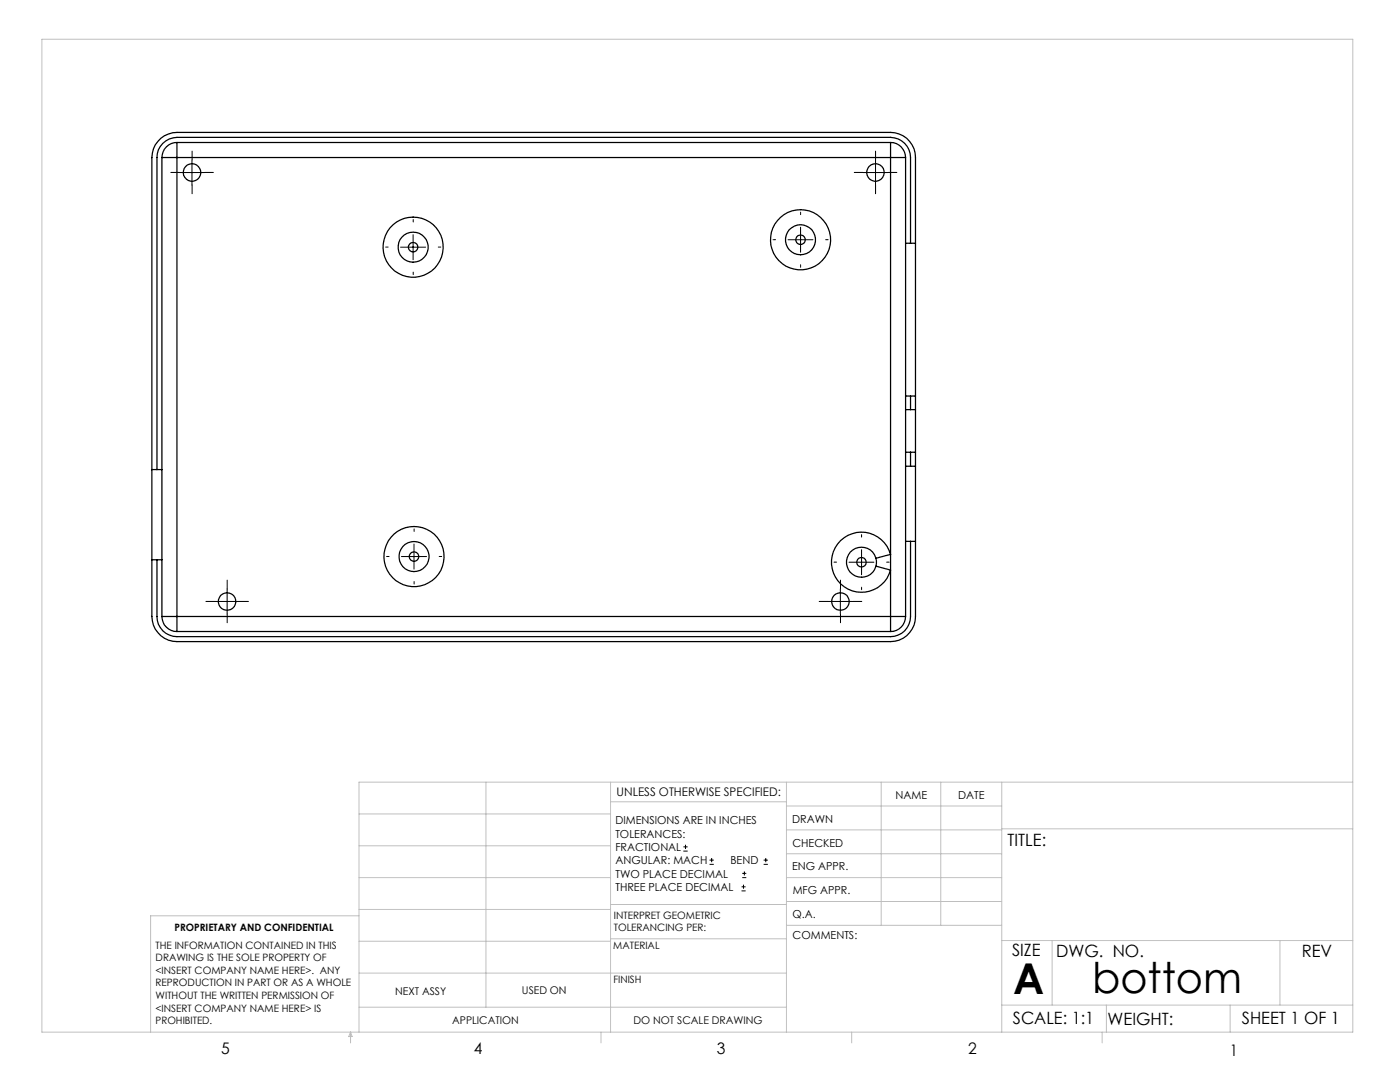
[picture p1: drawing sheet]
<svg xmlns="http://www.w3.org/2000/svg" width="279mm" height="216mm" viewBox="0 0 279 216" stroke-linecap="round" stroke-linejoin="round" font-family="sans-serif">
<g fill="none" stroke="#000" stroke-width=".2">
<path d="M35.8 34.4h5M38.3 31.9v5M172.2 34.4h5M174.7 31.9v5M79.9 49.3h5M82.4 46.8v5M157.3 47.8h4.9M159.8 45.3v5M45.3 117.5v5M80.1 111.1h5M82.6 108.5v5.1M167.7 117.5v5"/>
<path d="M169.4 112.2h5M171.9 109.7v5M42.8 120h5M165.2 120h5M136.4 169.8h.8M136.4 169h.8M136.8 168.6v.8M141.6 172.5h.9M141.6 171.6h.9M142 171.2v.8M148 177.8h.8M148 177h.8"/>
<path d="M148.1 175.1h.8M148.1 174.3h.8M148.4 176.5v.8M148.6 173.9v.8M152.4 172.5h.8M152.4 171.6h.8M152.8 171.2v.8"/>
</g>
<g fill="none" stroke="#000" stroke-width=".2" stroke-dasharray="15.2 1.3 1.3 1.3">
<path d="M35.8 34.4h-1.7M38.3 31.9v-1.7M38.3 36.9v1.8M40.8 34.4h1.8M172.2 34.4h-1.7M174.7 31.9v-1.7M174.7 36.9v1.8M177.2 34.4h1.8M77.5 49.3h-.5M82.5 44.3v-.5M82.5 54.3v.5M87.5 49.3h.5"/>
<path d="M154.8 47.8h-.5M159.8 42.8v-.5M159.8 52.8v.5M164.8 47.8h.5M45.3 117.5v-1.7M77.6 111h-.5M82.6 106v-.5M82.6 116v.5M87.6 111h.5M166.9 112.2h-.5M167.7 117.5v-1.7M171.9 107.2v-.5"/>
<path d="M171.9 117.2v.5M176.9 112.2h.5M42.8 120h-1.7M45.3 122.5v1.8M47.8 120h1.8M165.2 120h-1.7M167.7 122.5v1.8M170.2 120h1.8"/>
</g>
<g fill="none" stroke="#c0c0c0" stroke-width=".2">
<path d="M8.4 7.8h261.6v198.2h-261.6zM97 156.1v44.9M121.8 156.1v49.9M121.8 160h35.2M157 156.1v49.9M175.9 156.1v28.5M187.7 156.1v28.5M199.9 156.1v49.9M270 156.1h-198.4v49.9M71.6 175.1h50.2M71.6 168.8h50.2M71.6 162.4h50.2"/>
<path d="M157 170.4h42.9M157 165.6h42.9M157 160.8h42.9M157 175.1h42.9M157 179.9h42.9M199.9 165.4h70.1M71.6 194.2h85.4M71.6 187.8h50.2M71.6 181.5h50.2M71.6 182.7h-41.5v23.3M121.8 187.3h35.2M121.8 180.5h35.2"/>
<path d="M157 184.6h42.9M199.9 187.7h70.1M210 187.7v12.9M255.4 187.7v12.9M70 206v2.1M70 206l.3 .8h-.7zM71.6 201h85.4M119.9 206v2.1M170 206v2.1M199.9 200.6h70.1M220 206v2.1M220.8 200.6v5.4"/>
<path d="M245.5 200.6v5.4"/>
</g>
<g fill="none" stroke="#000" stroke-width=".25">
<path d="M32.1 27.6a5.4 5.4 0 0 1 3.2-1.2h142.4a5 5 0 0 1 5 5v91.6a5 5 0 0 1-5 5h-142.4a5 5 0 0 1-5-5v-91.6a5.1 5.1 0 0 1 1.8-3.8zM32.3 31.4h3M32.3 31.4v91.6M35.3 28.4a3 3 0 0 0-3 3M35.3 28.4v3M35.3 28.4h142.4M35.3 31.4v91.6M35.3 31.4h142.4M177.7 28.4a3 3 0 0 1 3 3M177.7 31.4h3M177.7 28.4v3M177.7 31.4v91.6"/>
<path d="M180.7 31.4v91.6M180.7 48.5h2M181.7 48.5v-17.1a4 4 0 0 0-4-4h-142.4a4 4 0 0 0-4 4v62.3M180.7 79h2M181.7 79v2.7M30.3 93.7h2M180.7 90.2h2M180.7 93h2M180.7 81.7h2M181.7 90.2v2.8M30.3 111.7h2M174.8 111.4l2.9-.8a6 6 0 0 0-9.2-3.3 6 6 0 0 0 0 9.8 6 6 0 0 0 9.2-3.3l-2.9-.8"/>
<path d="M180.7 108h2M181.7 108v15a4 4 0 0 1-4 4h-142.4a4 4 0 0 1-4-4v-11.3M32.3 123a3 3 0 0 0 3 3M32.3 123h3M35.3 123v3M35.3 126h142.4M35.3 123h142.4M177.7 123h3M177.7 123v3M180.7 123a3 3 0 0 1-3 3"/>
<circle cx="38.3" cy="34.4" r="1.76"/>
<circle cx="174.7" cy="34.4" r="1.74"/>
<circle cx="82.4" cy="49.3" r="3"/>
<circle cx="82.4" cy="49.3" r="6"/>
<circle cx="82.5" cy="49.3" r=".94"/>
<circle cx="159.8" cy="47.8" r="2.99"/>
<circle cx="159.8" cy="47.8" r="6"/>
<circle cx="159.8" cy="47.8" r=".95"/>
<circle cx="82.6" cy="111.1" r=".94"/>
<circle cx="82.6" cy="111.1" r="2.99"/>
<circle cx="82.6" cy="111.1" r="6"/>
<circle cx="171.9" cy="112.2" r=".94"/>
<circle cx="171.9" cy="112.2" r="2.99"/>
<circle cx="45.3" cy="120" r="1.74"/>
<circle cx="167.7" cy="120" r="1.74"/>
</g>
<g font-size="8.5">
<text x="202.2" y="198.3">A</text>
<text x="218" y="198.1">bottom</text>
</g>
<g font-size="3.4">
<text x="201.1" y="168.8">TITLE:</text>
<text x="202" y="190.8">SIZE</text>
<text x="210.8" y="190.9">DWG. NO.</text>
<text x="259.8" y="191">REV</text>
<text x="202.1" y="204.4">SCALE: 1:1</text>
<text x="221" y="204.5">WEIGHT:</text>
<text x="247.8" y="204.4">SHEET 1 OF 1</text>
</g>
<g font-size="3.2">
<text x="44.2" y="210.4">5</text>
<text x="94.6" y="210.3">4</text>
<text x="143.1" y="210.4">3</text>
<text x="193.2" y="210.3">2</text>
<text x="245.4" y="210.6">1</text>
</g>
<text font-size="2.4" x="123.1" y="158.9">UNLESS OTHERWISE SPECIFIED:</text>
<g font-size="2.2">
<text x="178.7" y="159.4">NAME</text>
<text x="191.2" y="159.4">DATE</text>
<text x="122.8" y="164.5">DIMENSIONS ARE IN INCHES</text>
<text x="122.8" y="167.1">TOLERANCES:</text>
<text x="158.1" y="164.2">DRAWN</text>
<text x="122.8" y="169.8">FRACTIONAL</text>
<text x="122.8" y="172.5">ANGULAR: MACH</text>
<text x="145.8" y="172.5">BEND</text>
<text x="158.1" y="173.7">ENG APPR.</text>
<text x="158.2" y="169.1">CHECKED</text>
<text x="122.8" y="175.1">TWO PLACE DECIMAL</text>
<text x="122.8" y="177.8">THREE PLACE DECIMAL</text>
<text x="158.2" y="178.4">MFG APPR.</text>
<text x="158.2" y="183.2">Q.A.</text>
<text x="158.2" y="187.4">COMMENTS:</text>
</g>
<g font-size="2.1">
<text x="78.8" y="198.5">NEXT ASSY</text>
<text x="104.2" y="198.4">USED ON</text>
<text x="90.2" y="204.3">APPLICATION</text>
<text x="126.4" y="204.3">DO NOT SCALE DRAWING</text>
</g>
<g font-size="2">
<text x="34.8" y="185.7">PROPRIETARY AND CONFIDENTIAL</text>
<text x="122.5" y="183.3">INTERPRET GEOMETRIC</text>
<text x="122.5" y="185.9">TOLERANCING PER:</text>
<text x="31.1" y="189.3">THE INFORMATION CONTAINED IN THIS</text>
<text x="31.1" y="191.8">DRAWING IS THE SOLE PROPERTY OF</text>
<text x="122.4" y="189.4">MATERIAL</text>
<text x="31.1" y="194.3">&lt;INSERT COMPANY NAME HERE&gt;. ANY</text>
<text x="31.1" y="196.8">REPRODUCTION IN PART OR AS A WHOLE</text>
<text x="122.4" y="196.2">FINISH</text>
<text x="31.1" y="199.4">WITHOUT THE WRITTEN PERMISSION OF</text>
<text x="31.1" y="201.9">&lt;INSERT COMPANY NAME HERE&gt; IS</text>
<text x="31.1" y="204.4">PROHIBITED.</text>
</g>
</svg>
